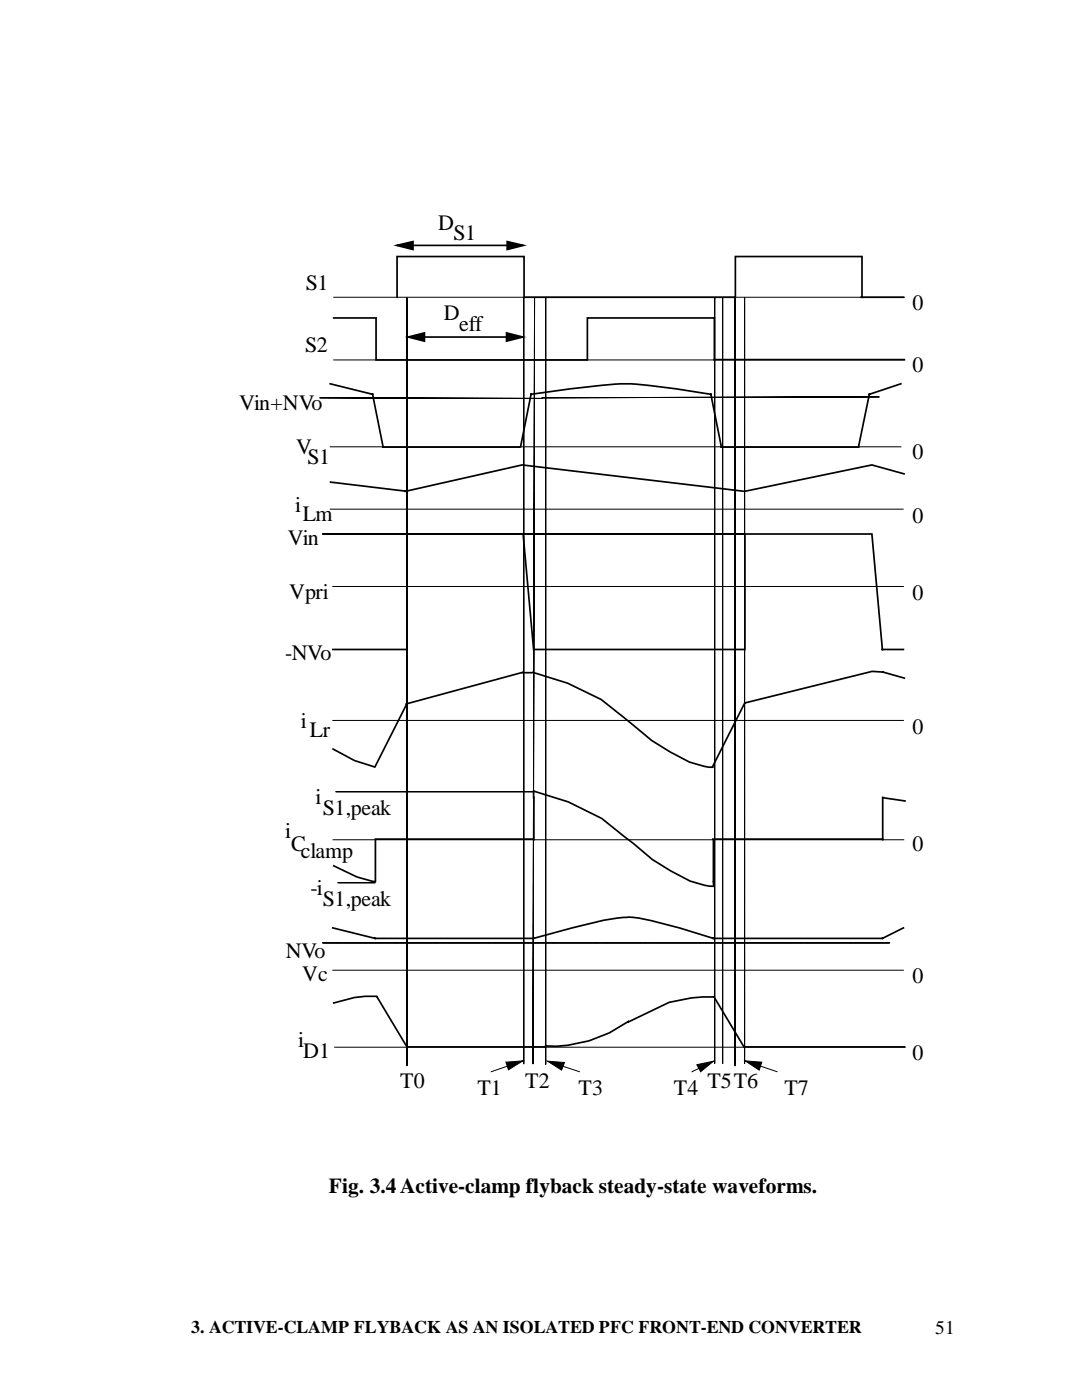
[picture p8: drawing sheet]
<svg xmlns="http://www.w3.org/2000/svg" width="216mm" height="279mm" viewBox="0 0 216 279" stroke-linecap="round" stroke-linejoin="round" font-family="sans-serif">
<g fill="none" stroke="#000" stroke-width=".2">
<path d="M66.6 59.3h113.9M81.2 59.4v153.3M104.5 59.4v152.9M106.7 59.4l-.4 152.9M108.9 59.4v153M142.6 59.4v152.8M144.2 59.4v152.8M146.7 59.4v153.3M148.6 59.4v152.8M66.6 71.8h113.9M65.9 89.2h113.9M65.9 101.6h114.3"/>
<path d="M66.4 117h113.9M66.4 143.8h113.9M66.5 167.6h113.8M66.4 193.6h113.9M66.8 209h113.8M104.3 211.7l-6.3 2.2M109.3 211.8l6.3 2.1M142.4 211.8l-4.3 2.1M148.7 211.7l6.4 2.2"/>
</g>
<g fill="none" stroke="#000" stroke-width=".34">
<path d="M79.2 59.3v-8.1h25.4v8.1h42.1v-8.1h25.3v8.1M79.9 49h23.8M171.8 59.3h8.5M65.9 76.6l8.4 2.1 2.1 10.5M66.6 63.5h8.4v8.3h42.2v-8.3h25.3v8.3M82.1 67.3h21.5M142.5 71.8h38M179.8 76.6l-6.3 2.1-2.2 10.5M66 96.2l14.8 1.8M76.4 89.2h27.3M103.9 89.2l2.1-10.5a137.2 137.2 0 0 1 19.8-2.1 152.8 152.8 0 0 1 16 2.1l2.1 10.5M143.9 89.2h27.4"/>
<path d="M180.4 94.6l-6.4-1.8-25.4 5.3-44.4-5.3-23.3 5.3M66.4 129.6h14.8v-23h23.2l2.1 23h42.1v-23h25.4l2.1 23h4.2M104.3 134.2l-23.2 6.3M104.3 134.3h1.8M106.3 134.2l7 2.2 6.6 3.2 10.1 8.2 3.7 2.3 3.9 2 2.8 .8 1.8 .2M174 134l-25.4 6.3M174.2 134l2 .1 4.3 1.2M66.5 149.5l4.2 2.3 4 1.3M81.2 140.4l-6.3 12.6M106.5 157.9l6.9 2.1 6.7 3.3 6.3 5.1 3.8 3.1 3.6 2.3 3.9 2 2.9 .9 1.8 .2M106.5 157.9v1.3M106.5 159.1v8.5"/>
<path d="M148.5 140.5l-6.3 12.6M176.1 159.1v8.5M176.2 159.2l4.4 .6M66.6 172.8l4.6 2.2 3.6 .9M74.9 167.6v8.3M74.9 167.5h31.4M142.2 167.5h33.9M142.4 167.6v8.3M142.4 176v.9M66.4 185.2l8.5 2.1h31.6l7.7-2.1a39.5 39.5 0 0 1 10.8-2.1 14.2 14.2 0 0 1 4.9 .6l5.7 1.5 6.8 2.1h33.7l4.2-2.1M75.1 198.8h-2.2l-2.2 .3-4.1 1.1M75.2 199l6 9.9"/>
<path d="M81.3 208.9h27.3M125.3 204l8.2-4 4.5-.8 4.5-.2 5.9 9.9M125.4 203.9a25.8 25.8 0 0 1-16.5 4.8M148.7 208.9h31.8"/>
</g>
<path d="M108.1 79.5l-44.3-.1M108.1 79.4l67.4-.2M148.6 106.6h-84.3M106.5 158h-39.5M74.9 176.2h-7.5M108.6 188.2h-44.3M108.6 188.2h68.9" fill="none" stroke="#000" stroke-width=".2" stroke-dasharray=".1 .1 0 .1 0 .1"/>
<g fill="#000" stroke="#000" stroke-width=".2">
<path d="M100.9 212l3.4-.3-2.8 1.8z" fill-rule="evenodd"/>
<path d="M109.3 211.8l3.3 .2-.5 1.6z" fill-rule="evenodd"/>
<path d="M139 212.5l3.4-.7-2.6 2.1z" fill-rule="evenodd"/>
<path d="M148.7 211.7l3.3 .3-.5 1.6z" fill-rule="evenodd"/>
</g>
<path d="M79.2 49l3.2-.8v1.6zM101.2 48.2l3.2 .8-3.2 .8zM81.5 67.3l3.2-.9v1.7zM101.1 66.4l3.2 .9-3.2 .8z" fill="#000" stroke="#000" stroke-width=".34"/>
<g font-size="4.4">
<text x="87.4" y="45.9">D</text>
<text x="90.5" y="47.8">S1</text>
<text x="61" y="57.9">S1</text>
<text x="88.6" y="64">D</text>
<text x="91.6" y="66">eff</text>
<text x="182.1" y="61.9">0</text>
<text x="60.9" y="70.2">S2</text>
<text x="182.1" y="74.3">0</text>
<text x="47.7" y="81.9">Vin+NVo</text>
<text x="59.1" y="90.6">V</text>
<text x="61.3" y="92.7">S1</text>
<text x="182.1" y="91.6">0</text>
<text x="58.9" y="102.2">i</text>
<text x="60.4" y="103.9">Lm</text>
<text x="182.1" y="104.4">0</text>
<text x="57.5" y="108.9">Vin</text>
<text x="57.7" y="119.5">Vpri</text>
<text x="182.1" y="119.7">0</text>
<text x="56.9" y="131.8">-NVo</text>
<text x="60.1" y="145.4">i</text>
<text x="61.8" y="147.1">Lr</text>
<text x="182.1" y="146.6">0</text>
<text x="63" y="160.5">i</text>
<text x="56.9" y="167.2">i</text>
<text x="64.4" y="162.6">S1,peak</text>
<text x="58.1" y="169.8">C</text>
<text x="60.1" y="171.3">clamp</text>
<text x="182.1" y="169.9">0</text>
<text x="62" y="178.6">-i</text>
<text x="64.4" y="180.7">S1,peak</text>
<text x="57" y="191.1">NVo</text>
<text x="60.3" y="195.9">Vc</text>
<text x="182.1" y="196.2">0</text>
<text x="59.5" y="208.9">i</text>
<text x="60.5" y="211.1">D1</text>
<text x="182.1" y="211.5">0</text>
<text x="79.9" y="217.1">T0</text>
<text x="95.3" y="218.5">T1</text>
<text x="104.8" y="217.1">T2</text>
<text x="115.4" y="218.5">T3</text>
<text x="134.5" y="218.5">T4</text>
<text x="141.1" y="217.1">T5T6</text>
<text x="156.5" y="218.5">T7</text>
</g>
<text font-size="4.3" x="65.6" y="238.1">Fig. 3.4 Active-clamp flyback steady-state waveforms.</text>
<text font-size="3.9" x="186.6" y="266.3">51</text>
<text font-size="3.6" x="38.1" y="266">3. ACTIVE-CLAMP FLYBACK AS AN ISOLATED PFC FRONT-END CONVERTER</text>
</svg>
